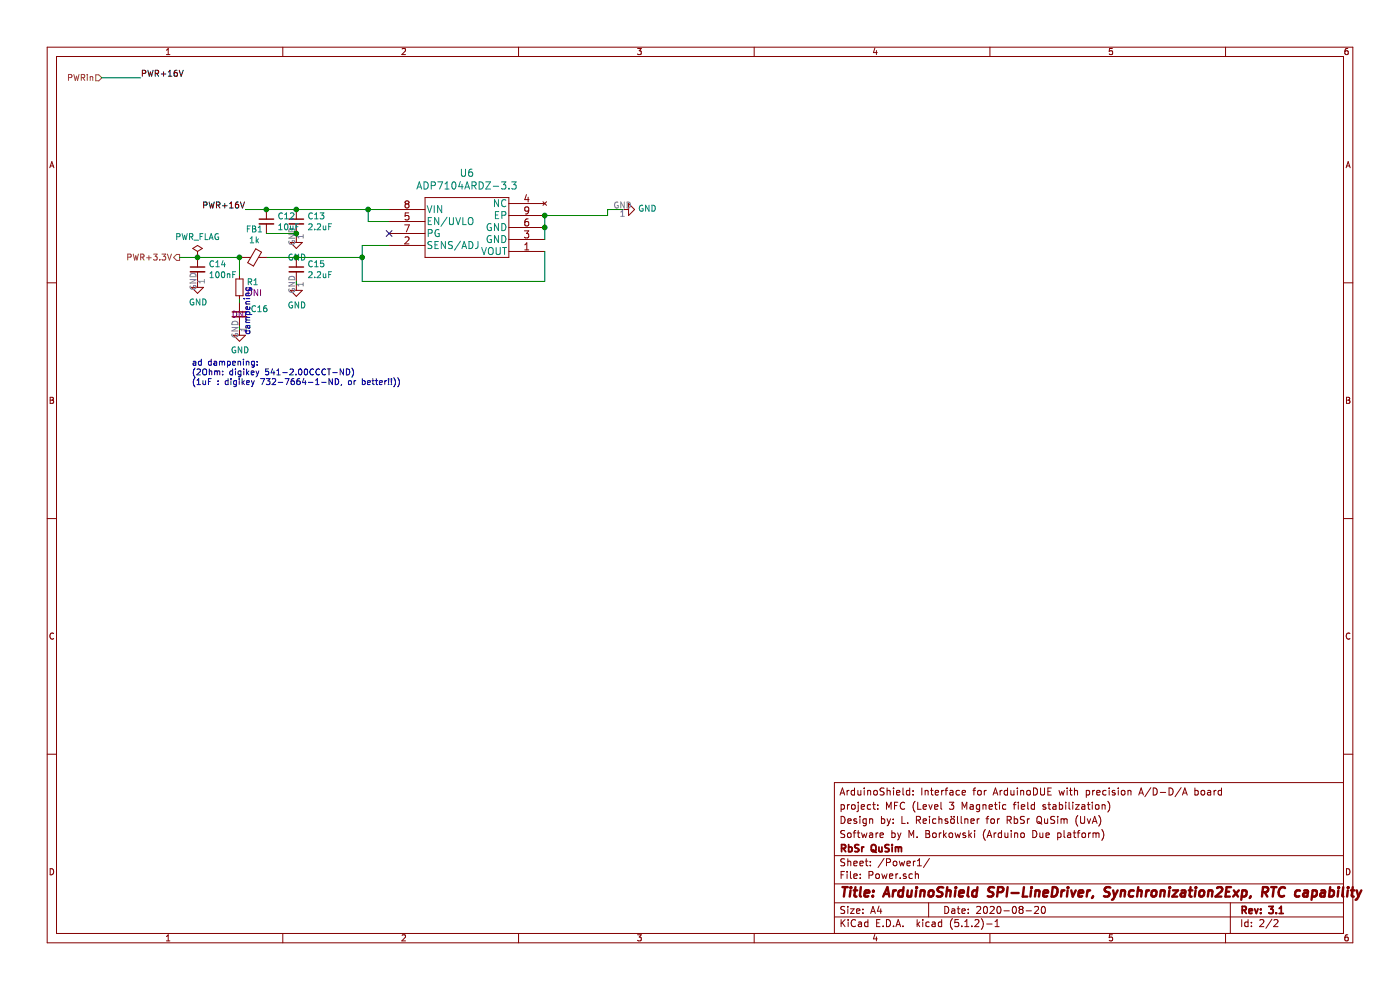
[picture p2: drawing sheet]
EESchema Schematic File Version 4
LIBS:ArduinoShield_SPIlinedriver_Sync_2V0-cache
EELAYER 29 0
EELAYER END
$Descr A4 11693 8268
encoding utf-8
Sheet 2 2
Title "ArduinoShield SPI-LineDriver, Synchronization2Exp, RTC capability"
Date "2020-08-20"
Rev "3.1"
Comp "RbSr QuSim"
Comment1 "Software by M. Borkowski (Arduino Due platform)"
Comment2 "Design by: L. Reichsöllner for RbSr QuSim (UvA)"
Comment3 "project: MFC (Level 3 Magnetic field stabilization)"
Comment4 "ArduinoShield: Interface for ArduinoDUE with precision A/D-D/A board"
$EndDescr
$Comp
L Device:C_Small C13
U 1 1
P 2475 1850
F 0 "C13" H 2567 1896 50  0000 L CNN
F 1 "2.2uF" H 2567 1805 50  0000 L CNN
F 2 "Capacitor_SMD:C_1210_3225Metric" H 2475 1850 50  0001 C CNN
F 3 "https://product.tdk.com/info/en/catalog/datasheets/mlcc_commercial_openmode_en.pdf?ref_disty=digikey" H 2475 1850 50  0001 C CNN
F 4 "445-6098-1-ND" H 2475 1850 50  0001 C CNN "DigiKey"
F 5 "2.2µF ±10% 100V MLCC X7R 1210 (3225 Metric)" H 2475 1850 50  0001 C CNN "Detailed description"
F 6 "C3225X7R2A225K230AM" H 2475 1850 50  0001 C CNN "Manufacturer/Man.PartNum."
	1    2475 1850
	1    0    0    -1  
$EndComp
$Comp
L Device:C_Small C15
U 1 1
P 2475 2250
F 0 "C15" H 2567 2296 50  0000 L CNN
F 1 "2.2uF" H 2567 2205 50  0000 L CNN
F 2 "Capacitor_SMD:C_1210_3225Metric" H 2475 2250 50  0001 C CNN
F 3 "https://product.tdk.com/info/en/catalog/datasheets/mlcc_commercial_openmode_en.pdf?ref_disty=digikey" H 2475 2250 50  0001 C CNN
F 4 "445-6098-1-ND" H 2475 2250 50  0001 C CNN "DigiKey"
F 5 "2.2µF ±10% 100V MLCC X7R 1210 (3225 Metric)" H 2475 2250 50  0001 C CNN "Detailed description"
F 6 "C3225X7R2A225K230AM" H 2475 2250 50  0001 C CNN "Manufacturer/Man.PartNum."
	1    2475 2250
	1    0    0    -1  
$EndComp
Connection ~ 2475 2150
Wire Wire Line
	3075 1850 3075 1750
Wire Wire Line
	3075 1750 2475 1750
Connection ~ 2475 1750
Wire Wire Line
	2475 1750 2225 1750
$Comp
L power:GND #PWR035
U 1 1
P 2475 1975
F 0 "#PWR035" H 2475 1725 50  0001 C CNN
F 1 "GND" H 2480 1802 50  0000 C CNN
F 2 "" H 2475 1975 50  0001 C CNN
F 3 "" H 2475 1975 50  0001 C CNN
	1    2475 1975
	1    0    0    -1  
$EndComp
Wire Wire Line
	2475 1975 2475 1950
$Comp
L power:GND #PWR038
U 1 1
P 2475 2375
F 0 "#PWR038" H 2475 2125 50  0001 C CNN
F 1 "GND" H 2480 2202 50  0000 C CNN
F 2 "" H 2475 2375 50  0001 C CNN
F 3 "" H 2475 2375 50  0001 C CNN
	1    2475 2375
	1    0    0    -1  
$EndComp
Wire Wire Line
	2475 2375 2475 2350
Wire Wire Line
	2225 2150 2475 2150
$Comp
L Device:C_Small C14
U 1 1
P 1650 2250
F 0 "C14" H 1742 2296 50  0000 L CNN
F 1 "100nF" H 1742 2205 50  0000 L CNN
F 2 "Capacitor_SMD:C_0805_2012Metric" H 1650 2250 50  0001 C CNN
F 3 "https://katalog.we-online.de/pbs/datasheet/885012207098.pdf" H 1650 2250 50  0001 C CNN
F 4 "732-8080-1-ND" H 1650 2250 50  0001 C CNN "DigiKey"
F 5 "0.1µF ±10% 50V MLCC X7R 0805 (2012 Metric)" H 1650 2250 50  0001 C CNN "Detailed description"
F 6 "885012207098" H 1650 2250 50  0001 C CNN "Manufacturer/Man.PartNum."
	1    1650 2250
	1    0    0    -1  
$EndComp
Wire Wire Line
	2025 2150 2000 2150
$Comp
L power:GND #PWR034
U 1 1
P 5200 1750
F 0 "#PWR034" H 5200 1500 50  0001 C CNN
F 1 "GND" V 5205 1622 50  0000 R CNN
F 2 "" H 5200 1750 50  0001 C CNN
F 3 "" H 5200 1750 50  0001 C CNN
	1    5200 1750
	0    -1   -1   0   
$EndComp
Wire Wire Line
	5075 1750 5200 1750
Text HLabel 850  650  0    50   Input ~ 0
PWRin
Text Label 1175 650  0    50   ~ 0
PWR+16V
Wire Wire Line
	850  650  1175 650 
Text Label 2050 1750 2    50   ~ 0
PWR+16V
$Comp
L power:GND #PWR036
U 1 1
P 1650 2350
F 0 "#PWR036" H 1650 2100 50  0001 C CNN
F 1 "GND" H 1655 2177 50  0000 C CNN
F 2 "" H 1650 2350 50  0001 C CNN
F 3 "" H 1650 2350 50  0001 C CNN
	1    1650 2350
	1    0    0    -1  
$EndComp
Text HLabel 1500 2150 0    50   Output ~ 0
PWR+3.3V
Wire Wire Line
	1500 2150 1650 2150
Connection ~ 1650 2150
Wire Wire Line
	3025 2150 3025 2350
$Comp
L Device:Ferrite_Bead_Small FB1
U 1 1
P 2125 2150
F 0 "FB1" V 1888 2150 50  0000 C CNN
F 1 "1k" V 1979 2150 50  0000 C CNN
F 2 "Inductor_SMD:L_0805_2012Metric" V 2055 2150 50  0001 C CNN
F 3 "https://www.te.com/commerce/DocumentDelivery/DDEController?Action=srchrtrv&DocNm=1773181&DocType=DS&DocLang=English" H 2125 2150 50  0001 C CNN
F 4 "A102197CT-ND" H 2125 2150 50  0001 C CNN "DigiKey"
F 5 "1 kOhms @ 100MHz 1  Ferrite Bead 0805 (2012 Metric) 350mA 300mOhm" H 2125 2150 50  0001 C CNN "Detailed description"
F 6 "BMB2A1000LN2" H 2125 2150 50  0001 C CNN "Manufacturer/Man.PartNum."
	1    2125 2150
	0    1    1    0   
$EndComp
$Comp
L power:PWR_FLAG #FLG04
U 1 1
P 1650 2150
F 0 "#FLG04" H 1650 2225 50  0001 C CNN
F 1 "PWR_FLAG" H 1650 2323 50  0000 C CNN
F 2 "" H 1650 2150 50  0001 C CNN
F 3 "~" H 1650 2150 50  0001 C CNN
	1    1650 2150
	1    0    0    -1  
$EndComp
Wire Wire Line
	3025 2150 2475 2150
$Comp
L Device:C_Small C?
U 1 1
P 2225 1850
AR Path="/5EA40C3E/5EB313B2" Ref="C?"  Part="1" 
AR Path="/5E99A9DE/5EB313B2" Ref="C?"  Part="1" 
AR Path="/5F38132D/5EB313B2" Ref="C12"  Part="1" 
F 0 "C12" H 2317 1896 50  0000 L CNN
F 1 "10uF" H 2317 1805 50  0000 L CNN
F 2 "Capacitor_SMD:C_1206_3216Metric" H 2225 1850 50  0001 C CNN
F 3 "http://www.samsungsem.com/kr/support/product-search/mlcc/CL31A106KBHNNNE.jsp" H 2225 1850 50  0001 C CNN
F 4 "1276-2876-1-ND" H 2225 1850 50  0001 C CNN "DigiKey"
F 5 "10µF ±10% 50V MLCC X5R 1206 (3216 Metric)" H 2225 1850 50  0001 C CNN "Detailed description"
F 6 "CL31A106KBHNNNE" H 2225 1850 50  0001 C CNN "Manufacturer/Man.PartNum."
	1    2225 1850
	1    0    0    -1  
$EndComp
Connection ~ 2225 1750
Wire Wire Line
	2225 1750 2050 1750
Wire Wire Line
	2225 1950 2475 1950
Connection ~ 2475 1950
$Comp
L Device:C_Small C16
U 1 1
P 2000 2625
F 0 "C16" H 2092 2671 50  0000 L CNN
F 1 "100nF" H 2092 2580 50  0001 L CNN
F 2 "Capacitor_SMD:C_0805_2012Metric" H 2000 2625 50  0001 C CNN
F 3 "https://katalog.we-online.de/pbs/datasheet/885012207098.pdf" H 2000 2625 50  0001 C CNN
F 4 "732-8080-1-ND" H 2000 2625 50  0001 C CNN "DigiKey"
F 5 "DNI" H 2000 2625 50  0000 C CNN "DNI"
F 6 "0.1µF ±10% 50V MLCC X7R 0805 (2012 Metric)" H 2000 2625 50  0001 C CNN "Detailed description"
F 7 "885012207098" H 2000 2625 50  0001 C CNN "Manufacturer/Man.PartNum."
	1    2000 2625
	1    0    0    -1  
$EndComp
$Comp
L Device:R_Small R1
U 1 1
P 2000 2400
F 0 "R1" H 2059 2446 50  0000 L CNN
F 1 "2R" H 2059 2355 50  0001 L CNN
F 2 "Resistor_SMD:R_0805_2012Metric" H 2000 2400 50  0001 C CNN
F 3 "~" H 2000 2400 50  0001 C CNN
F 4 "DNI" H 2059 2355 50  0000 L CNN "DNI"
F 5 "2 Ohms ±1% 0.125W, 1/8W Chip Resistor 0805 (2012 Metric) Moisture Resistant Thick Film" H 2000 2400 50  0001 C CNN "Detailed description"
F 6 "311-2.00CRCT-ND" H 2000 2400 50  0001 C CNN "DigiKey"
F 7 "RC0805FR-072RL" H 2000 2400 50  0001 C CNN "Manufacturer/Man.PartNum."
	1    2000 2400
	1    0    0    -1  
$EndComp
Wire Wire Line
	2000 2525 2000 2500
Wire Wire Line
	2000 2300 2000 2150
Connection ~ 2000 2150
Wire Wire Line
	2000 2150 1650 2150
$Comp
L power:GND #PWR039
U 1 1
P 2000 2750
F 0 "#PWR039" H 2000 2500 50  0001 C CNN
F 1 "GND" H 2005 2577 50  0000 C CNN
F 2 "" H 2000 2750 50  0001 C CNN
F 3 "" H 2000 2750 50  0001 C CNN
	1    2000 2750
	1    0    0    -1  
$EndComp
Wire Wire Line
	2000 2750 2000 2725
Text Notes 2100 2800 1    50   ~ 0
dampening
Text Notes 1600 3225 0    50   ~ 0
ad dampening:\n(2Ohm: digikey 541-2.00CCCT-ND)\n(1uF : digikey 732-7664-1-ND, or better!!))
$Comp
L ADP7104ARDZ-R7:ADP7104ARDZ-R7 U6
U 1 1
P 3250 1850
F 0 "U6" H 3900 2257 60  0000 C CNN
F 1 "ADP7104ARDZ-3.3" H 3900 2151 60  0000 C CNN
F 2 "Package_SO:SOIC-8-1EP_3.9x4.9mm_P1.27mm_EP2.41x3.81mm" H 3950 2090 60  0001 C CNN
F 3 "https://www.analog.com/media/en/technical-documentation/data-sheets/ADP7104.pdf" H 3900 2151 60  0001 C CNN
F 4 "ADP7104ARDZ-3.3-R7CT-ND" H 3250 1850 50  0001 C CNN "DigiKey"
F 5 "Linear Voltage Regulator IC  1 Output  500mA 8-SOIC-EP" H 3250 1850 50  0001 C CNN "Detailed description"
F 6 "ADP7104ARDZ-3.3-R7" H 3250 1850 50  0001 C CNN "Manufacturer/Man.PartNum."
	1    3250 1850
	1    0    0    -1  
$EndComp
Wire Wire Line
	3250 1750 3075 1750
Connection ~ 3075 1750
Wire Wire Line
	3250 1850 3075 1850
NoConn ~ 3250 1950
Wire Wire Line
	4550 2100 4550 2350
Wire Wire Line
	3025 2350 4550 2350
Wire Wire Line
	3250 2050 3025 2050
Wire Wire Line
	3025 2050 3025 2150
Connection ~ 3025 2150
Wire Wire Line
	4550 1800 4550 1900
Connection ~ 4550 1900
Wire Wire Line
	4550 1900 4550 2000
Wire Wire Line
	4550 1800 5075 1800
Wire Wire Line
	5075 1800 5075 1750
Connection ~ 4550 1800
$EndSCHEMATC
